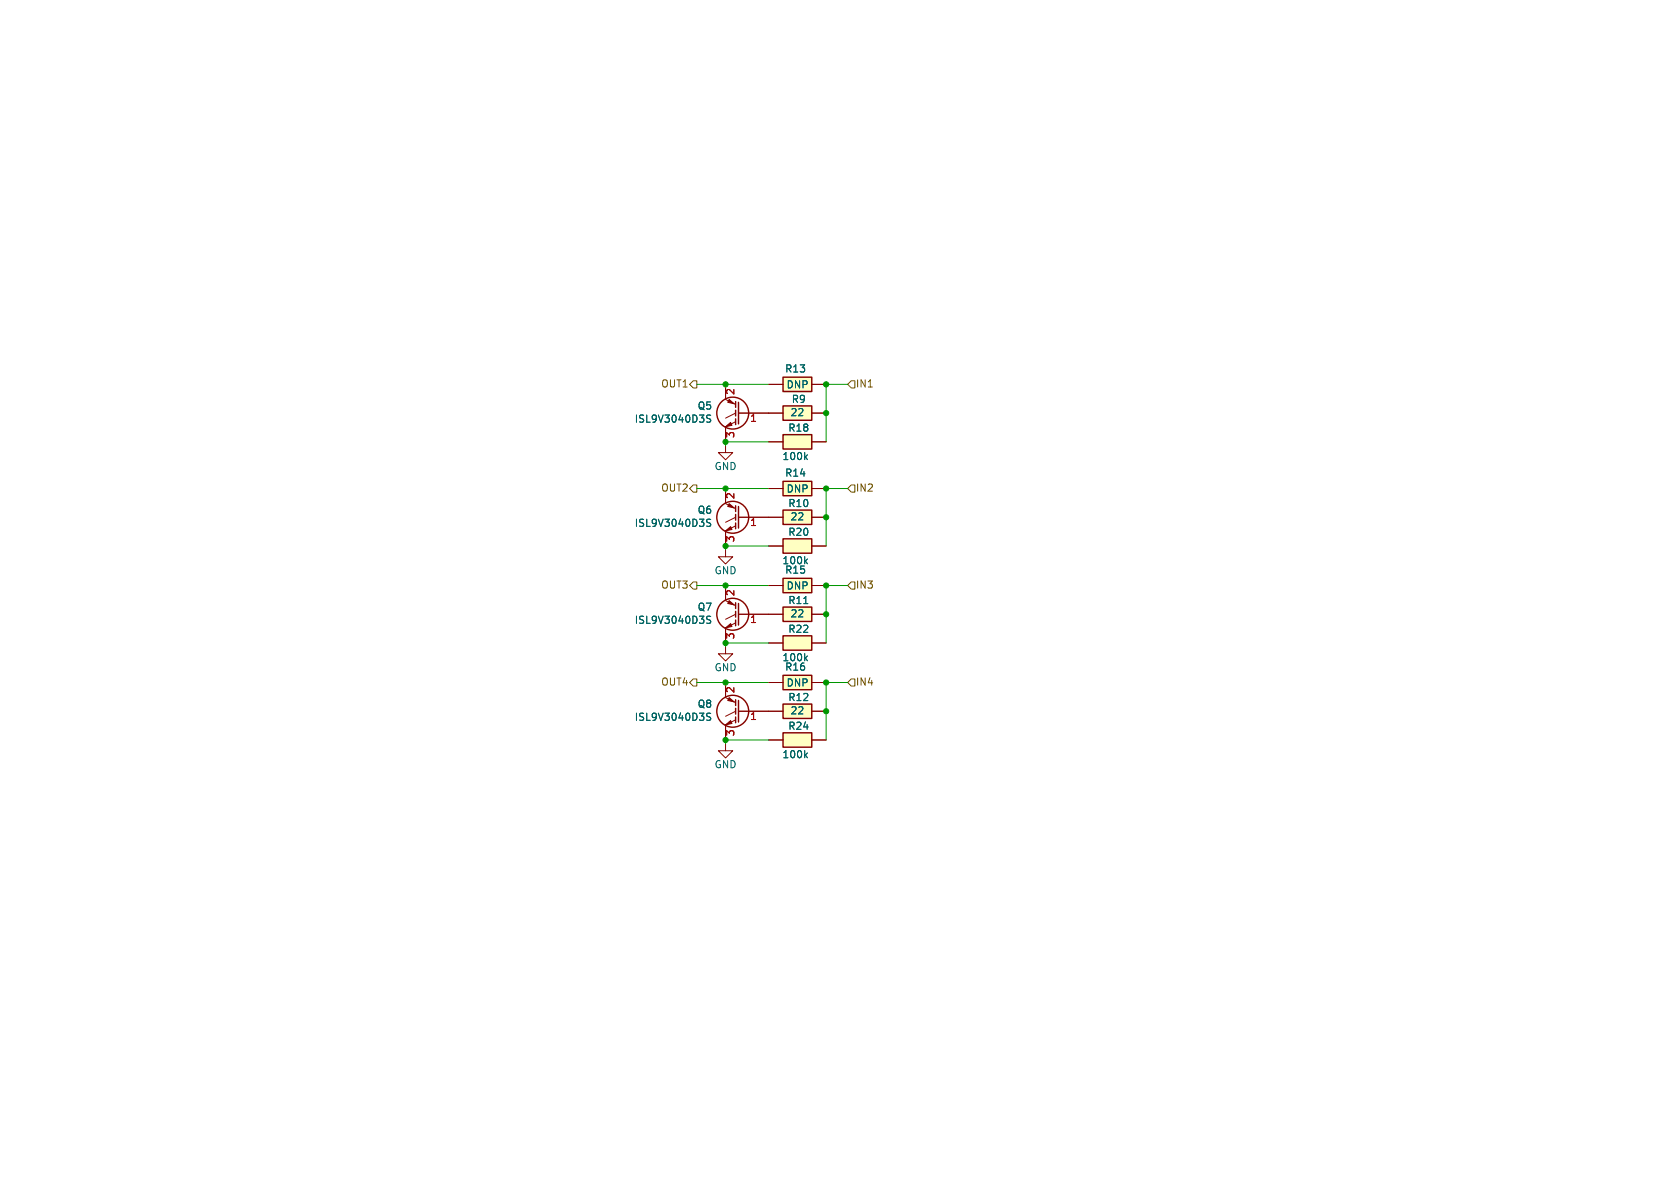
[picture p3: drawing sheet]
<svg xmlns="http://www.w3.org/2000/svg" width="297mm" height="210mm" viewBox="0 0 297 210" stroke-linecap="round" stroke-linejoin="round" font-family="sans-serif">
<g fill="#ffffc2" stroke="#ffffc2" stroke-width=".18">
<path d="M138.4 124.5h5.1v2.5h-5.1z"/>
<path d="M138.4 119.4h5.1v2.5h-5.1z"/>
<path d="M138.4 102.2h5.1v2.6h-5.1z"/>
<path d="M138.4 107.3h5.1v2.6h-5.1z"/>
<path d="M138.4 112.4h5.1v2.5h-5.1z"/>
<path d="M138.4 129.5h5.1v2.6h-5.1z"/>
<path d="M138.4 85.1h5.1v2.5h-5.1z"/>
<path d="M138.4 95.3h5.1v2.5h-5.1z"/>
<path d="M138.4 90.2h5.1v2.5h-5.1z"/>
<path d="M138.4 71.8h5.1v2.5h-5.1z"/>
<path d="M138.4 76.8h5.1v2.6h-5.1z"/>
<path d="M138.4 66.7h5.1v2.5h-5.1z"/>
</g>
<g fill="none" stroke="#840000" stroke-width=".25">
<path d="M130 71v1M130 72.5v1M130 74v1.1M130.6 71.1v3.8M138.4 71.8h5.1v2.5h-5.1zM138.4 76.8h5.1v2.6h-5.1zM138.4 66.7h5.1v2.5h-5.1zM130 89.4v1M130 90.9v1M130 92.5v1M130.6 89.5v3.8M138.4 85.1h5.1v2.5h-5.1z"/>
<path d="M138.4 95.3h5.1v2.5h-5.1zM138.4 90.2h5.1v2.5h-5.1zM130 106.6v1M130 108.1v1M130 109.6v1M130.6 106.7v3.8M138.4 119.4h5.1v2.5h-5.1zM138.4 102.2h5.1v2.6h-5.1zM138.4 107.3h5.1v2.6h-5.1zM138.4 112.4h5.1v2.5h-5.1zM130 123.7v1M130 125.2v1"/>
<path d="M130 126.7v1.1M130.6 123.8v3.8M138.4 124.5h5.1v2.5h-5.1zM138.4 129.5h5.1v2.6h-5.1z"/>
<circle cx="129.5" cy="73" r="2.82"/>
<circle cx="129.5" cy="91.4" r="2.82"/>
<circle cx="129.5" cy="108.6" r="2.82"/>
<circle cx="129.5" cy="125.7" r="2.82"/>
</g>
<g fill="none" stroke="#840000" stroke-width=".18">
<path d="M128.3 78.7v1.3h1.2l-1.2 1.3-1.3-1.3h1.3M128.3 67.9v2.6M128.3 75.6v2.5M128.3 70.6l1.7 .9M130 74.5l-1.7 .9M130 73l-1.7 .9M130.6 73h7.8M135.9 78.1h2.5M135.9 67.9h2.5M143.5 73h2.5M143.5 78.1h2.5M143.5 67.9h2.5"/>
<path d="M128.3 97.2v1.2h1.2l-1.2 1.3-1.3-1.3h1.3M128.3 86.4v2.5M128.3 94v2.5M128.3 89l1.7 .9M130 93l-1.7 .9M130 91.4l-1.7 .9M130.6 91.4h7.8M135.9 86.4h2.5M135.9 96.5h2.5M143.5 86.4h2.5M143.5 96.5h2.5M143.5 91.4h2.5"/>
<path d="M128.3 114.3v1.3h1.2l-1.2 1.2-1.3-1.2h1.3M128.3 106.2l1.7 .9M128.3 103.5v2.5M128.3 111.1v2.6M130 110.1l-1.7 .9M130 108.6l-1.7 .9M130.6 108.6h7.8M135.9 103.5h2.5M135.9 113.7h2.5M143.5 103.5h2.5M143.5 108.6h2.5M143.5 113.7h2.5"/>
<path d="M128.3 131.4v1.3h1.2l-1.2 1.3-1.3-1.3h1.3M128.3 120.7v2.5M128.3 128.3v2.5M128.3 123.3l1.7 .9M130 127.3l-1.7 .8M130 125.7l-1.7 .9M130.6 125.7h7.8M135.9 120.7h2.5M135.9 130.8h2.5M143.5 125.7h2.5M143.5 120.7h2.5M143.5 130.8h2.5"/>
</g>
<g fill="none" stroke="#006464" stroke-width=".18">
<path d="M125.2 73.4l-.3 .3 .1 .2 .5 .2 .1 .3-.2 .2h-.5M125.5 73.4h.1M125.2 91.8l-.3 .3 .1 .2 .5 .2 .1 .3-.2 .2h-.5M125.5 91.8h.1M142.4 99.2l.3 .5M142.4 80.8l.3 .4M142.7 98.8l-.4 .5M142.7 80.4l-.4 .5M125.2 108.9l-.3 .4 .1 .2 .5 .2 .1 .3-.2 .2-.5-.1M125.5 108.9l.1 .1M142.4 116.3l.3 .5M142.7 116l-.4 .4"/>
<path d="M125.2 126.1l-.3 .3 .1 .2 .5 .2 .1 .3-.2 .2h-.5M125.5 126.1h.1M142.4 133.5l.3 .5M142.7 133.1l-.4 .5"/>
</g>
<g fill="#840000" stroke="#840000" stroke-width=".18">
<path d="M128.3 111l.9-.8 .2 .5z"/>
<path d="M128.9 106.2l.9 .7-1.1-.2z"/>
<path d="M128.3 128.1l.9-.7 .2 .5z"/>
<path d="M128.9 123.3l.9 .8-1.1-.3z"/>
<path d="M128.3 75.4l.9-.7 .2 .5z"/>
<path d="M128.9 70.6l.9 .8-1.1-.3z"/>
<path d="M128.3 93.9l.9-.8 .2 .5z"/>
<path d="M128.9 89l.9 .8-1.1-.3z"/>
</g>
<path d="M121.9 67.9l.7-.6h.6v1.3h-.6zM150.5 67.3h.6v1.3h-.6l-.6-.7zM122.6 85.7h.6v1.3h-.6l-.7-.6zM150.5 85.7h.6v1.3h-.6l-.6-.6zM122.6 102.9h.6v1.2h-.6l-.7-.6zM150.5 102.9h.6v1.2h-.6l-.6-.6zM122.6 120h.6v1.3h-.6l-.7-.6zM150.5 120h.6v1.3h-.6l-.6-.6z" fill="none" stroke="#725600" stroke-width=".18"/>
<path d="M123.2 67.9h12.7M135.9 78.1h-7.6v.6M149.9 67.9h-3.9v10.2M123.2 86.4h12.7M135.9 96.5h-7.6v.7M149.9 86.4h-3.9v10.1M123.2 103.5h12.7M135.9 113.7h-7.6v.6M149.9 103.5h-3.9v10.2M123.2 120.7h12.7M135.9 130.8h-7.6v.6M149.9 120.7h-3.9v10.1" fill="none" stroke="#009600" stroke-width=".18"/>
<g fill="#009600" stroke="#009600" stroke-width=".18">
<circle cx="128.3" cy="113.7" r=".46"/>
<circle cx="146" cy="108.6" r=".46"/>
<circle cx="146" cy="103.5" r=".46"/>
<circle cx="146" cy="120.7" r=".46"/>
<circle cx="128.3" cy="96.5" r=".46"/>
<circle cx="128.3" cy="103.5" r=".46"/>
<circle cx="146" cy="125.7" r=".46"/>
<circle cx="128.3" cy="120.7" r=".46"/>
<circle cx="128.3" cy="130.8" r=".46"/>
<circle cx="128.3" cy="67.9" r=".46"/>
<circle cx="146" cy="86.4" r=".46"/>
<circle cx="146" cy="91.4" r=".46"/>
<circle cx="146" cy="73" r=".46"/>
<circle cx="128.3" cy="86.4" r=".46"/>
<circle cx="146" cy="67.9" r=".46"/>
<circle cx="128.3" cy="78.1" r=".46"/>
</g>
<g font-size="1.8" fill="#725600">
<text x="116.8" y="68.8">OUT1</text>
<text x="151.3" y="68.8">IN1</text>
<text x="116.8" y="87.2">OUT2</text>
<text x="151.3" y="87.2">IN2</text>
<text x="116.8" y="104.3">OUT3</text>
<text x="151.3" y="104.3">IN3</text>
<text x="116.8" y="121.5">OUT4</text>
<text x="151.3" y="121.5">IN4</text>
</g>
<g font-size="1.8" fill="#a90000">
<text x="130.2" y="69.9" transform="rotate(-90 130.2 69.9)">2</text>
<text x="130.2" y="77.5" transform="rotate(-90 130.2 77.5)">3</text>
<text x="132.6" y="74.9">1</text>
<text x="130.2" y="88.3" transform="rotate(-90 130.2 88.3)">2</text>
<text x="130.2" y="95.9" transform="rotate(-90 130.2 95.9)">3</text>
<text x="132.6" y="93.3">1</text>
<text x="130.2" y="105.4" transform="rotate(-90 130.2 105.4)">2</text>
<text x="130.2" y="113.1" transform="rotate(-90 130.2 113.1)">3</text>
<text x="132.6" y="110.5">1</text>
<text x="130.2" y="122.6" transform="rotate(-90 130.2 122.6)">2</text>
<text x="130.2" y="130.2" transform="rotate(-90 130.2 130.2)">3</text>
<text x="132.6" y="127.6">1</text>
</g>
<g font-size="1.8" fill="#006464">
<text x="138.7" y="66.1">R13</text>
<text x="139" y="68.9">DNP</text>
<text x="139.9" y="71.5">R9</text>
<text x="112.2" y="75">ISL9V3040D3S</text>
<text x="123.3" y="72.7">Q5</text>
<text x="139.3" y="76.6">R18</text>
<text x="139.7" y="73.9">22</text>
<text x="126.3" y="83.4">GND</text>
<text x="138.3" y="81.6">100k</text>
<text x="138.7" y="84.5">R14</text>
<text x="139" y="87.3">DNP</text>
<text x="139.3" y="89.9">R10</text>
<text x="112.2" y="93.4">ISL9V3040D3S</text>
<text x="123.3" y="91.1">Q6</text>
<text x="139.3" y="95">R20</text>
<text x="139.7" y="92.3">22</text>
<text x="126.3" y="101.8">GND</text>
<text x="138.3" y="100">100k</text>
<text x="138.7" y="101.7">R15</text>
<text x="139" y="104.5">DNP</text>
<text x="139.3" y="107.1">R11</text>
<text x="112.2" y="110.6">ISL9V3040D3S</text>
<text x="123.3" y="108.2">Q7</text>
<text x="139.3" y="112.1">R22</text>
<text x="139.7" y="109.4">22</text>
<text x="126.3" y="118.9">GND</text>
<text x="138.3" y="117.2">100k</text>
<text x="138.7" y="118.8">R16</text>
<text x="123.3" y="125.4">Q8</text>
<text x="139" y="121.6">DNP</text>
<text x="139.3" y="124.2">R12</text>
<text x="112.2" y="127.7">ISL9V3040D3S</text>
<text x="139.3" y="129.3">R24</text>
<text x="139.7" y="126.6">22</text>
<text x="126.3" y="136.1">GND</text>
<text x="138.3" y="134.3">100k</text>
</g>
</svg>
